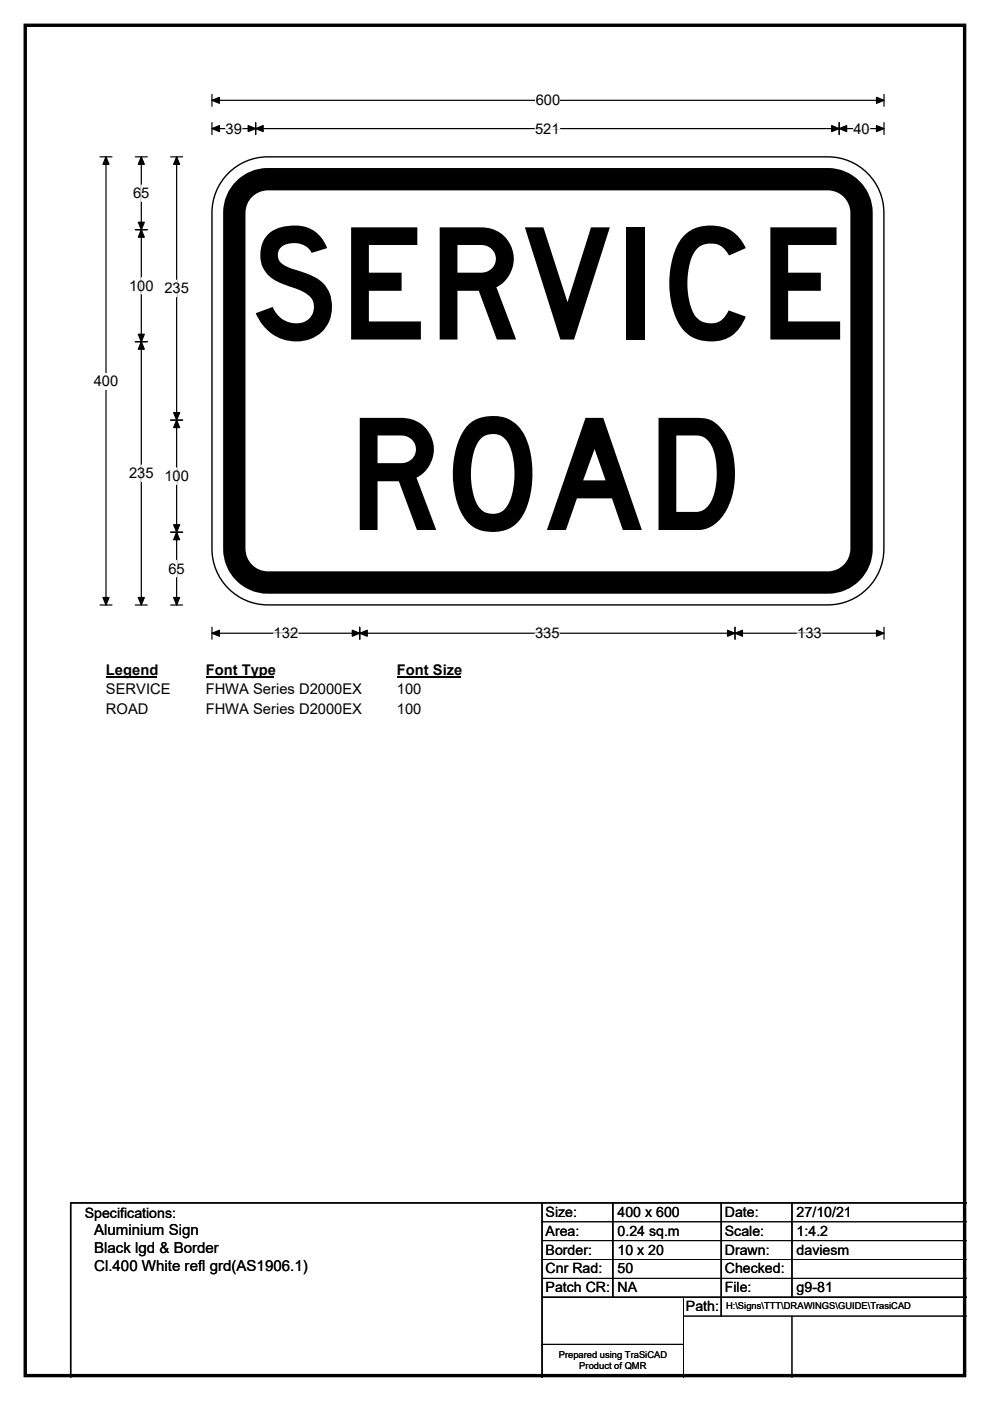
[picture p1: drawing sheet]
<svg xmlns="http://www.w3.org/2000/svg" width="210mm" height="297mm" viewBox="0 0 210 297" stroke-linecap="round" stroke-linejoin="round" font-family="sans-serif">
<path d="M5.4 5.4h199.2v286.3h-199.2z" fill="none" stroke="#000" stroke-width=".72"/>
<path d="M45 21.3h142.5M45 20v2.5M187.5 20v2.5" fill="none" stroke="#000" stroke-width=".25"/>
<path d="M45 21.3l1.5-.7v1.3zM185.9 20.6l1.6 .7-1.6 .6z" fill="#000" stroke="#000" stroke-width=".25"/>
<path d="M113.6 19.5h5.2v3.5h-5.2z" fill="#fff"/>
<g fill="none" stroke="#000" stroke-width=".25">
<path d="M21.2 33.3h2.5M22.5 33.3v95M45 27.3h142.5M45 26v2.5M54.2 26v2.5M178 26v2.5M187.5 26v2.5M21.2 128.3h2.5M45 133v2.5M45 134.3h142.5M76.3 133v2.5M155.9 133v2.5"/>
<path d="M187.5 133v2.5"/>
</g>
<g fill="#000" stroke="#000" stroke-width=".25">
<path d="M22.5 33.3l.6 1.5h-1.3zM45 27.3l1.5-.7v1.3zM54.2 27.3l1.6-.7v1.3zM52.6 26.6l1.6 .7-1.6 .6zM176.4 26.6l1.6 .7-1.6 .6zM178 27.3l1.6-.7v1.3zM185.9 26.6l1.6 .7-1.6 .6zM21.8 126.7h1.3l-.6 1.6zM45 134.3l1.5-.7v1.3zM76.3 134.3l1.6-.7v1.3zM74.7 133.6l1.6 .7-1.6 .6zM154.3 133.6l1.6 .7-1.6 .6z"/>
<path d="M155.9 134.3l1.6-.7v1.3zM185.9 133.6l1.6 .7-1.6 .6z"/>
</g>
<path d="M47.9 27.3h3.4M113.5 27.3h5.2M181 27.3h3.5M58 134.3h5.2M113.5 134.3h5.2M169.1 134.3h5.2" fill="none" stroke="#fff" stroke-width=".25"/>
<path d="M19.9 79h5.2v3.5h-5.2z" fill="#fff"/>
<path d="M28.7 33.3h2.5M30 33.3v95M36.2 33.3h2.5M37.5 33.3v95M28.7 48.7h2.5M28.7 72.5h2.5M36.2 89.1h2.5M36.2 112.8h2.5M28.7 128.3h2.5M36.2 128.3h2.5" fill="none" stroke="#000" stroke-width=".25"/>
<path d="M30 33.3l.6 1.5h-1.3zM37.5 33.3l.6 1.5h-1.3zM30 48.7l.6 1.6h-1.3zM29.3 47.1h1.3l-.6 1.6zM29.3 70.9h1.3l-.6 1.6zM30 72.5l.6 1.5h-1.3zM37.5 89.1l.6 1.6h-1.3zM36.8 87.5h1.3l-.6 1.6zM36.8 111.3h1.3l-.6 1.5zM37.5 112.8l.6 1.6h-1.3zM29.3 126.7h1.3l-.6 1.6zM36.8 126.7h1.3l-.6 1.6z" fill="#000" stroke="#000" stroke-width=".25"/>
<path d="M30 39.2v3.5M30 58.8v3.5M37.5 59.4v3.5M30 98.6v3.5M37.5 99.2v3.5M37.5 118.8v3.5" fill="none" stroke="#fff" stroke-width=".25"/>
<path d="M22.5 140.3h10.7v3.4h-10.7z" fill="#fff"/>
<path d="M22.5 143.5h10.7" fill="none" stroke="#000" stroke-width=".32"/>
<path d="M43.6 140.3h14.4v3.4h-14.4z" fill="#fff"/>
<path d="M43.6 143.5h14.4" fill="none" stroke="#000" stroke-width=".32"/>
<path d="M84.2 140.3h13.4v3.4h-13.4z" fill="#fff"/>
<path d="M84.2 143.5h13.4" fill="none" stroke="#000" stroke-width=".32"/>
<g fill="#fff">
<path d="M22.5 144.4h13.6v3.5h-13.6z"/>
<path d="M43.6 144.4h33.1v3.5h-33.1z"/>
<path d="M84.2 144.4h5.2v3.5h-5.2z"/>
<path d="M22.5 148.6h9v3.5h-9z"/>
<path d="M43.6 148.6h33.1v3.5h-33.1z"/>
<path d="M84.2 148.6h5.2v3.5h-5.2z"/>
</g>
<path d="M48.4 36.7a11.8 11.8 0 0 1 8.4-3.4h118.8a11.9 11.9 0 0 1 11.9 11.8v71.3a11.9 11.9 0 0 1-11.9 11.8h-118.8a11.9 11.9 0 0 1-11.8-11.8v-71.3a11.8 11.8 0 0 1 3.4-8.4z" fill-rule="evenodd" fill="#fff" stroke="#fff" stroke-width=".21"/>
<path d="M51.4 40.4a7.1 7.1 0 0 1 5.4-2.4h118.8a7.1 7.1 0 0 1 7.1 7.1v71.3a7.1 7.1 0 0 1-7.1 7.1h-118.8a7.1 7.1 0 0 1-7.1-7.1v-71.3a7.1 7.1 0 0 1 1.7-4.7z" fill="none" stroke="#000" stroke-width="4.7"/>
<path d="M48.4 36.7a11.8 11.8 0 0 1 8.4-3.4h118.8a11.9 11.9 0 0 1 11.9 11.8v71.3a11.9 11.9 0 0 1-11.9 11.8h-118.8a11.9 11.9 0 0 1-11.8-11.8v-71.3a11.8 11.8 0 0 1 3.4-8.4zM115 255v37M130 255v20M153 255v24M168 255v20M205 255h-190v37M115 275h90" fill="none" stroke="#000" stroke-width=".3"/>
<path d="M115 259h90M115 263h90M115 267h90M115 271h90M145 279h60M145 275v17M168 279v13M115 285h30" fill="none" stroke="#000" stroke-width=".21"/>
<g font-size="33">
<text x="53" y="72">SERVICE</text>
<text x="73.5" y="112.4">ROAD</text>
</g>
<g font-size="3.2">
<text x="20" y="261.9">Aluminium Sign</text>
<text x="20" y="265.7">Black lgd &amp; Border</text>
<text x="20" y="269.6">Cl.400 White refl grd(AS1906.1)</text>
</g>
<g font-size="3.1">
<text x="113.6" y="22.3">600</text>
<text x="47.9" y="28.3">39</text>
<text x="113.5" y="28.3">521</text>
<text x="181" y="28.3">40</text>
<text x="28.2" y="42">65</text>
<text x="27.4" y="61.6">100</text>
<text x="34.9" y="62.2">235</text>
<text x="19.9" y="81.8">400</text>
<text x="27.4" y="101.4">235</text>
<text x="34.9" y="102">100</text>
<text x="35.7" y="121.6">65</text>
<text x="58" y="135.3">132</text>
<text x="113.5" y="135.3">335</text>
<text x="169.1" y="135.3">133</text>
<text x="22.5" y="143.1">Legend</text>
<text x="43.6" y="143.1">Font Type</text>
<text x="84.2" y="143.1">Font Size</text>
<text x="22.5" y="147.2">SERVICE</text>
<text x="43.6" y="147.2">FHWA Series D2000EX</text>
<text x="84.2" y="147.2">100</text>
<text x="22.5" y="151.4">ROAD</text>
<text x="43.6" y="151.4">FHWA Series D2000EX</text>
<text x="84.2" y="151.4">100</text>
</g>
<g font-size="3">
<text x="115.7" y="258">Size:</text>
<text x="131" y="258">400 x 600</text>
<text x="153.7" y="258">Date:</text>
<text x="169" y="258">27/10/21</text>
<text x="18" y="258.2">Specifications:</text>
<text x="115.7" y="262">Area:</text>
<text x="131" y="262">0.24 sq.m</text>
<text x="153.7" y="262">Scale:</text>
<text x="169" y="262">1:4.2</text>
<text x="115.7" y="266">Border:</text>
<text x="115.7" y="270">Cnr Rad:</text>
<text x="131" y="266">10 x 20</text>
<text x="131" y="270">50</text>
<text x="153.7" y="266">Drawn:</text>
<text x="153.7" y="270">Checked:</text>
<text x="169" y="266">daviesm</text>
<text x="115.7" y="274">Patch CR:</text>
<text x="131" y="274">NA</text>
<text x="153.7" y="274">File:</text>
<text x="169" y="274">g9-81</text>
<text x="145.5" y="278">Path:</text>
</g>
<g font-size="2">
<text x="154" y="277.6">H:\Signs\TTT\DRAWINGS\GUIDE\TrasiCAD</text>
<text x="118.5" y="287.8">Prepared using TraSiCAD</text>
<text x="122.9" y="290.2">Product of QMR</text>
</g>
</svg>
